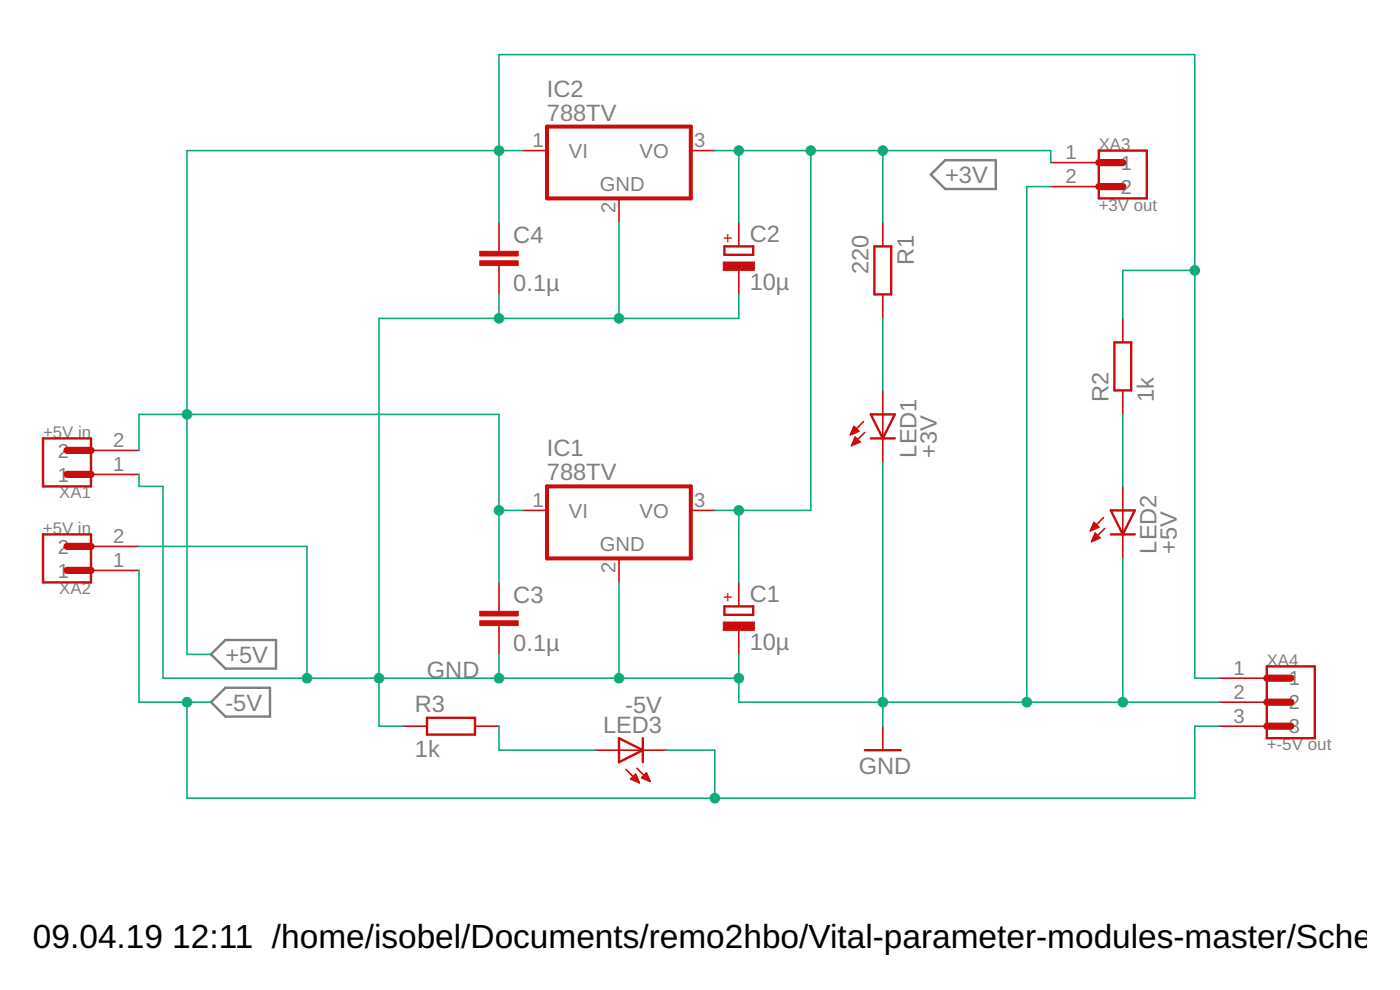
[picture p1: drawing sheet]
<svg xmlns="http://www.w3.org/2000/svg" width="148mm" height="105mm" viewBox="0 0 148 105" stroke-linecap="round" stroke-linejoin="round" font-family="sans-serif">
<path d="M98.5 18.5l1.5-1.5h5.4v3h-5.4zM22.3 69.3l1.6-1.6h5.3v3.1h-5.3zM22.3 74.3l1.6-1.5h4.7v3h-4.7z" fill="none" stroke="#808080" stroke-width=".25"/>
<g fill="none" stroke="#c90d0c" stroke-width=".25">
<path d="M116.3 15.9h5.1v5.1h-5.1zM76.7 26.1h3v.9h-3zM92.5 26.1h1.8v5.1h-1.8zM117.9 36.2h1.8v5.1h-1.8zM4.6 46.4h5v5.1h-5zM4.6 56.6h5v5h-5zM92.2 43.9h2.5l-1.3 2.5zM92.2 46.4h2.5M117.6 54h2.5l-1.3 2.6zM117.6 56.6h2.5M45.2 76h5.1v1.7h-5.1zM65.5 78.1l2.5 1.3-2.5 1.3z"/>
<path d="M68 78.1v2.6M76.7 64.2h3v.9h-3zM91.5 79.4h3.8M134.1 70.5h5v7.6h-5z"/>
</g>
<g fill="#c90d0c" stroke="#c90d0c" stroke-width=".11">
<path d="M76.5 65.8h3.3v.9h-3.3z"/>
<path d="M76.5 27.7h3.3v.9h-3.3z"/>
<path d="M50.8 64.7h4v.5h-4z"/>
<path d="M50.8 65.7h4v.5h-4z"/>
<path d="M50.8 26.6h4v.5h-4z"/>
<path d="M50.8 27.6h4v.5h-4z"/>
</g>
<g fill="none" stroke="#c90d0c" stroke-width=".17">
<path d="M55.4 15.9h2.5M73.1 15.9h2.5M111.2 17.2h5.1M111.2 19.7h5.1M52.8 23.5v3.1M52.8 28.1v3.1M65.5 21v2.5M78.2 23.5v2.6M78.2 28.6v2.6M93.4 23.5v2.6M93.4 31.2v2.5M118.8 33.7v2.5"/>
<path d="M9.6 50.2h5.1M9.6 47.7h5.1M9.6 57.8h5.1M55.4 54h2.5M65.5 59.1v2.5M73.1 54h2.5M90 45.9h.2M90.1 45.8h.4M90.1 45.7h.7M90.1 47.1h.1M90.2 45.6h.6M90.2 47h.3"/>
<path d="M90.3 45.4h.4M90.3 46.9h.5M90.3 45.3h.3M90.3 46.8h.7M90.4 45.2h.1M90.4 46.7h.5M90.4 45.1l.5 .5-.9 .4zM90.4 46.5h.4M90.4 46.4h.3M90.5 46.3h.1M91 46.8l-.5-.5-.4 .9M91 46.8l-.9 .4"/>
<path d="M91.4 44.6l-1.4 1.4M91.5 45.8l-1.4 1.4M93.4 41.3v7.6M115.4 56h.3M115.5 55.9h.5M115.5 55.8h.7M115.5 57.3h.2M115.6 57.1h.3M115.6 55.7h.6M115.7 55.6h.4M115.7 57h.5M115.7 55.5h.3"/>
<path d="M115.7 56.9h.7M115.8 55.3h.1M115.8 56.8h.5M115.8 55.3l.5 .5-.9 .4zM115.8 56.7h.3M115.9 56.5h.1M115.9 56.4l.5 .5-.9 .4zM116.8 54.8l-1.4 1.4M116.9 55.9l-1.4 1.4M118.8 41.3v2.6M118.8 51.5v7.6M9.6 60.4h5.1"/>
<path d="M42.7 76.9h2.5M50.3 76.9h2.5M52.8 61.6v3.1M52.8 66.2v3.1M63 79.4h7.6M78.2 61.6v2.6M78.2 66.7v2.6M93.4 76.9v2.5M129 71.8h5.1M129 74.3h5.1M129 76.9h5.1M66.3 81.4l1.4 1.4"/>
<path d="M66.8 82.5h.7M66.9 82.3h.6M67 82.2h.4M67.1 82.6h.5M67.1 82.1h.3M67.2 82h.1M67.3 81.9l.3 .9-.8-.4zM67.4 82.7h.2M67.4 81.3l1.4 1.4M67.9 82.3l.5-.5 .4 .9zM68 82.3h.6M68 82.2h.6"/>
<path d="M68.1 82.1h.4M68.2 82.5h.5M68.3 82h.2M68.4 81.9h.1M68.5 82.6h.2"/>
</g>
<path d="M116.3 17.2h2.5M116.3 19.7h2.5M7.1 50.2h2.5M7.1 47.7h2.5M7.1 57.8h2.5M7.1 60.4h2.5M134.1 71.8h2.5M134.1 74.3h2.5M134.1 76.9h2.5" fill="none" stroke="#c90d0c" stroke-width=".76"/>
<path d="M57.9 13.4h15.2v7.6h-15.2zM57.9 51.5h15.2v7.6h-15.2z" fill="none" stroke="#c90d0c" stroke-width=".42"/>
<g fill="none" stroke="#0dab76" stroke-width=".17">
<path d="M55.4 15.9h-35.6v53.4h2.5M75.6 15.9h35.6v1.3M78.2 15.9v7.6M85.8 15.9v38.1h-10.2M93.4 15.9v7.6M111.2 19.7h-2.5v54.6M52.8 23.5v-17.7h73.6v66h2.6M52.8 31.2v2.5M65.5 23.5v10.2M78.2 31.2v2.5h-38.1v43.2h2.6M93.4 33.7v7.6M126.4 28.6h-7.6v5.1"/>
<path d="M14.7 47.7v-3.8h38.1v17.7M14.7 50.2v1.3h2.6v20.3h60.9M14.7 57.8h17.8v14M52.8 54h2.6M78.2 54v7.6M93.4 48.9v28M118.8 43.9v7.6M118.8 59.1v15.2M14.7 60.4v13.9h7.6M19.8 74.3v10.2h106.6v-7.6h2.6M52.8 69.3v2.5M52.8 76.9v2.5h10.2"/>
<path d="M65.5 61.6v10.2M70.6 79.4h5v5.1M78.2 69.3v5h50.8"/>
</g>
<g fill="#0dab76" stroke="#0dab76" stroke-width=".11">
<circle cx="52.8" cy="15.9" r=".51"/>
<circle cx="52.8" cy="54" r=".51"/>
<circle cx="19.8" cy="43.9" r=".51"/>
<circle cx="126.4" cy="28.6" r=".51"/>
<circle cx="78.2" cy="54" r=".51"/>
<circle cx="93.4" cy="15.9" r=".51"/>
<circle cx="78.2" cy="15.9" r=".51"/>
<circle cx="85.8" cy="15.9" r=".51"/>
<circle cx="75.6" cy="84.5" r=".51"/>
<circle cx="19.8" cy="74.3" r=".51"/>
<circle cx="52.8" cy="71.8" r=".51"/>
<circle cx="65.5" cy="33.7" r=".51"/>
<circle cx="52.8" cy="33.7" r=".51"/>
<circle cx="40.1" cy="71.8" r=".51"/>
<circle cx="65.5" cy="71.8" r=".51"/>
<circle cx="78.2" cy="71.8" r=".51"/>
<circle cx="108.7" cy="74.3" r=".51"/>
<circle cx="93.4" cy="74.3" r=".51"/>
<circle cx="118.8" cy="74.3" r=".51"/>
<circle cx="32.5" cy="71.8" r=".51"/>
</g>
<g font-size="3.5">
<text x="3.5" y="100.3">09.04.19</text>
<text x="18.2" y="100.3">12:11 /home/isobel/Documents/remo2hbo/Vital-parameter-modules-master/Schema</text>
</g>
<g font-size="2.5" fill="#808080">
<text x="57.9" y="10.2">IC2</text>
<text x="57.9" y="12.8">788TV</text>
<text x="100" y="19.4">+3V</text>
<text x="54.3" y="25.7">C4</text>
<text x="79.3" y="25.6">C2</text>
<text x="91.9" y="29" transform="rotate(-90 91.9 29)">220</text>
<text x="96.7" y="28" transform="rotate(-90 96.7 28)">R1</text>
<text x="54.3" y="30.8">0.1µ</text>
<text x="79.3" y="30.7">10µ</text>
<text x="117.3" y="42.6" transform="rotate(-90 117.3 42.6)">R2</text>
<text x="122.1" y="42.6" transform="rotate(-90 122.1 42.6)">1k</text>
<text x="57.9" y="50.8">788TV</text>
<text x="57.9" y="48.3">IC1</text>
<text x="97" y="48.4" transform="rotate(-90 97 48.4)">LED1</text>
<text x="99.1" y="48.4" transform="rotate(-90 99.1 48.4)">+3V</text>
<text x="122.4" y="58.6" transform="rotate(-90 122.4 58.6)">LED2</text>
<text x="124.5" y="58.6" transform="rotate(-90 124.5 58.6)">+5V</text>
<text x="54.3" y="63.8">C3</text>
<text x="79.3" y="63.7">C1</text>
<text x="23.9" y="70.1">+5V</text>
<text x="45.2" y="71.8">GND</text>
<text x="54.3" y="68.9">0.1µ</text>
<text x="79.3" y="68.8">10µ</text>
<text x="23.9" y="75.2">-5V</text>
<text x="43.9" y="75.4">R3</text>
<text x="63.8" y="77.6">LED3</text>
<text x="66.2" y="75.5">-5V</text>
<text x="43.9" y="80.2">1k</text>
<text x="90.9" y="81.9">GND</text>
</g>
<g font-size="2.1" fill="#808080">
<text x="56.3" y="15.6">1</text>
<text x="60.2" y="16.7">VI</text>
<text x="67.7" y="16.7">VO</text>
<text x="73.5" y="15.6">3</text>
<text x="112.8" y="16.8">1</text>
<text x="118.6" y="18">1</text>
<text x="63.5" y="20.2">GND</text>
<text x="65.1" y="22.5" transform="rotate(-90 65.1 22.5)">2</text>
<text x="112.8" y="19.4">2</text>
<text x="118.6" y="20.5">2</text>
<text x="12" y="47.3">2</text>
<text x="6.1" y="51">1</text>
<text x="6.1" y="48.4">2</text>
<text x="12" y="49.8">1</text>
<text x="56.3" y="53.7">1</text>
<text x="73.5" y="53.7">3</text>
<text x="6.1" y="58.6">2</text>
<text x="12" y="57.5">2</text>
<text x="60.2" y="54.8">VI</text>
<text x="63.5" y="58.3">GND</text>
<text x="67.7" y="54.8">VO</text>
<text x="6.1" y="61.1">1</text>
<text x="12" y="60">1</text>
<text x="65.1" y="60.6" transform="rotate(-90 65.1 60.6)">2</text>
<text x="130.5" y="71.4">1</text>
<text x="130.5" y="74">2</text>
<text x="130.5" y="76.5">3</text>
<text x="136.4" y="72.5">1</text>
<text x="136.4" y="75.1">2</text>
<text x="136.4" y="77.6">3</text>
</g>
<g font-size="1.8" fill="#808080">
<text x="116.3" y="15.9">XA3</text>
<text x="116.3" y="22.3">+3V out</text>
<text x="4.6" y="46.4">+5V in</text>
<text x="6.3" y="52.7">XA1</text>
<text x="4.5" y="56.6">+5V in</text>
<text x="6.3" y="62.9">XA2</text>
<text x="134.1" y="70.5">XA4</text>
<text x="134.1" y="79.4">+-5V out</text>
</g>
<g font-size="1.8" fill="#c90d0c">
<text x="77.6" y="25.7" transform="rotate(-90 77.6 25.7)">+</text>
<text x="77.6" y="63.8" transform="rotate(-90 77.6 63.8)">+</text>
</g>
</svg>
